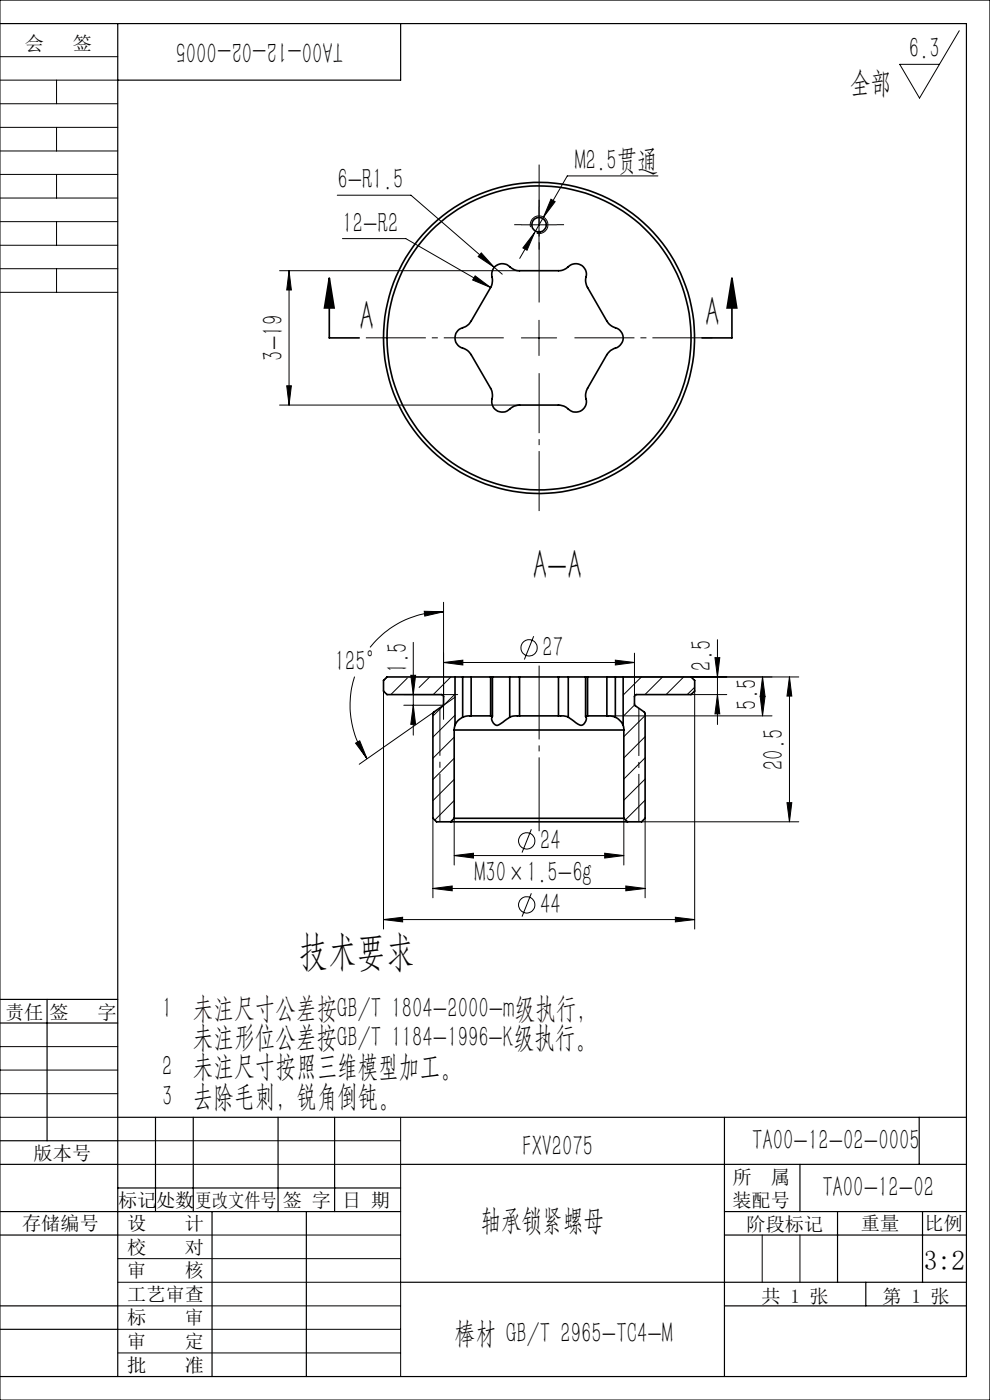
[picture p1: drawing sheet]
<svg xmlns="http://www.w3.org/2000/svg" width="210mm" height="297mm" viewBox="0 0 210 297" stroke-linecap="round" stroke-linejoin="round" font-family="sans-serif">
<g fill="none" stroke="#000" stroke-width=".35">
<path d="M69.9 59l1 6.3h-2.1zM69.9 59v12.7h6.3M105 56.6a2.47 2.47 0 0 1 3.6 .3l1.3 .5h8.6a4.2 4.2 0 0 0 2.7-1.3 2.35 2.35 0 0 1 2.6 .6 2.35 2.35 0 0 1 .4 2.6l.3 1.4 4.2 7.4a4.1 4.1 0 0 0 2.5 1.7 2.26 2.26 0 0 1 .9 2.4 2.26 2.26 0 0 1-1.9 1.7l-.7 .5-.8 .8-4.1 7.2a3.9 3.9 0 0 0-.2 3 2.35 2.35 0 0 1-1.8 2 2.35 2.35 0 0 1-2.5-1l-1.4-.5h-8.5a4.2 4.2 0 0 0-2.7 1.3 2.34 2.34 0 0 1-2.6-.5 2.34 2.34 0 0 1-.4-2.6l-.1-.9-.3-.8-4.2-7.2a4.2 4.2 0 0 0-2.5-1.7 2.35 2.35 0 0 1-.8-2.5 2.35 2.35 0 0 1 2.1-1.7l.7-.5 .5-.7 4.2-7.1a3.6 3.6 0 0 0 .2-2.7l.1-.7zM114 49.2h.7M155.3 59l1 6.3h-2.1zM155.3 59v12.7h-6.4M96.3 154.9h36M96.3 154.9v18.7M96.5 153.9l-.2 1M96.5 143.6h1.6M96.5 143.6h-14.4l-.7 .8v2.2l.7 .8h11.6l.4 .3v1.9l-2.1 1.5-.2 .3v22.2l.8 .7h3M96.5 143.6v10.3"/>
<path d="M98.1 152.1a2.98 2.98 0 0 0-1.6 1.8M98.1 143.6h1.8M98.1 143.6v8.5M99.9 151.9h-.9l-.9 .2M99.9 143.6h4.2M99.9 143.6v8.3M99.9 151.9h4.2M104.1 151.9h.3a1.42 1.42 0 0 0 1.2 2l2.5-1.8M104.1 143.6h.4M104.1 143.6v8.3M104.5 143.6h3.6M104.5 143.6v8.3"/>
<path d="M108.1 143.6h2.1M108.1 143.6v8.5M110.2 151.9h-1.3l-.8 .2M110.2 143.6h8.3M110.2 151.9h8.3M110.2 143.6v8.3M118.5 151.9h1.1l.9 .2M118.5 143.6h2M118.5 143.6v8.3M120.5 143.6h3.7M120.5 143.6v8.5M124.2 143.6h.4"/>
<path d="M124.2 143.6v8.3M124.6 151.9h-.4a1.3 1.3 0 0 1-1.2 1.9l-2.5-1.7M124.6 143.6h4.1M124.6 151.9h4.1M124.6 143.6v8.3M128.7 151.9h.8l1 .2M128.7 143.6h1.8M128.7 143.6v8.3M130.5 152.1a3.7 3.7 0 0 1 1.7 1.8M130.5 143.6h1.7M130.5 143.6v8.5M132.2 153.9l.1 1"/>
<path d="M132.2 143.6h14.4l.8 .8v2.2l-.8 .8h-11.7l-.3 .3 .1 2 2.1 1.6v22.3l-.7 .7h-3M132.2 143.6v10.3M132.3 154.9v18.7M95.6 174.3h37.5M96.3 173.6h36M96.3 173.6l-.7 .7M132.3 173.6l.8 .7"/>
<circle cx="114.3" cy="47.7" r="1.55"/>
<circle cx="114.3" cy="71.7" r="32.2"/>
<circle cx="114.4" cy="71.7" r="33"/>
</g>
<g fill="none" stroke="#000" stroke-width=".21">
<path d="M0 12h25M0 17h25M0 0h210v297h-210zM12 17v5M203.5 6.5l-8.4 14.3-4.2-7.2h8.4M0 22h25M0 27h25M0 32h25M0 37h25M12 27v5M12 37v5M139.6 37.3h-19.3l-6.9 12"/>
<path d="M0 42h25M0 47h25M0 52h25M0 57h25M12 47v5M12 57v5M59.3 57.4h50.9M61.3 57.4v28.5M61.3 57.4l.5 4.1h-1zM71.5 41.4h15.7l17.6 15.3M72.6 50.6h13.5l18 10.4M100.8 58.5l3.3 2.5-3.8-1.6z"/>
<path d="M102.1 53.7l2.7 3-3.4-2.3zM104.8 56.7l1.7 1.5M110.6 47.7h7.5M112.5 48.2a1.88 1.88 0 0 1 1.7-2.4 1.88 1.88 0 0 1 2 2.1 1.88 1.88 0 0 1-2.4 1.6M113.4 49.3l-1.6 3.8-.9-.5zM113.4 49.3l-3.2 5.5M114.3 44v7.4M116.9 42.3l.9 .5-2.5 3.3zM0 62h25M110.6 71.7h7.5M114.3 67.9v7.5M59.3 85.9h50.9"/>
<path d="M60.8 81.8h1l-.5 4.1zM87.7 136.3v19.7M90 129.7l4.1 .1-4 .9zM94.1 129.8a19.7 19.7 0 0 0-15.6 7.5M94.1 127.8v20M113.2 135l-2 4.9M134.6 138.6v9.2M151.7 139.5h1l-.5 4.1zM152.2 135.7v18M75.2 143.5a19.7 19.7 0 0 0 2.7 17.5M75.4 157.7l.9-.5 1.6 3.8zM81.4 146.6v50.5"/>
<path d="M82.2 143.6l-.8 .8M85.7 147.4h11.4M85.7 149.6h8.4M86.4 143.9l-3.5 3.5M87.1 143.3h1.1l-.5 4.1zM87.7 149.6l.5 4.1h-1.1zM91.2 143.6l-2.3 2.2M92 151.1l-15.8 11M94.1 140.5l4.1-.5v1.1zM94.1 140.5h40.5M94.1 149.4v3.2M95.6 143.6l-3.7 3.8"/>
<path d="M96.3 156.4l-4.5 4.5M96.5 147.2l-4.7 4.7M96.5 151.7l-4.7 4.7M96.6 147.9l-2.7 1.9M128.7 143.6h40.7M128.7 151.9h35.1M130.5 140l4.1 .5-4.1 .6zM134.6 149.5l-2.4 2.5M136.1 143.6l-3.9 3.9M136.8 151.8l-4.5 4.5M136.8 156.3l-4.5 4.5M140.5 143.6l-3.7 3.8"/>
<path d="M145 143.6l-3.7 3.8M146.6 147.4h7.6M147.4 145.8l-1.6 1.6M147.4 146.6v50.5M152.2 147.4l.5 4h-1zM161.3 147.8h1l-.6 4.1zM161.7 143.6v8.3M161.7 143.6l.6 4.1h-1zM167.5 143.6l.5 4.1h-1.1zM167.5 143.6v30.7M91.8 173.6v16.9M96.3 173.6v9.9"/>
<path d="M96.3 160.9l-4.5 4.5M96.3 165.3l-4.5 4.6M96.3 169.8l-4.1 4.2M112.7 175.9l-2 5M132.3 173.6v9.9M136.1 174.3h33.3M136.8 173.6v16.9M136.8 160.8l-4.5 4.5M136.8 165.3l-4.5 4.5M136.8 169.8l-4.1 4.1M166.9 170.3h1.1l-.5 4zM81.4 195.1l4-.5v1z"/>
<path d="M81.4 195.1h66M91.8 188.5l4.1-.5v1zM91.8 188.5h45M96.3 181.5l4.1-.5v1zM96.3 181.5h36M112.7 189.5l-2 4.9M128.3 181l4 .5-4 .5zM132.8 188l4 .5-4 .5zM143.3 194.6l4.1 .5-4.1 .5zM0 227h25M0 222h25M0 237h25"/>
<path d="M0 232h25M85 237v55M25 242h60M25 247h60M25 272h60M25 277h60M25 267h60M25 262h60M161.7 262v10M169.7 262v10M25 282h60M25 287h60"/>
<path d="M153.7 292h.1"/>
<circle cx="112.2" cy="137.4" r="1.73"/>
<circle cx="111.7" cy="178.4" r="1.74"/>
<circle cx="111.7" cy="191.9" r="1.73"/>
</g>
<path d="M114.4 176.3v-35.1" fill="none" stroke="#000" stroke-width=".21" stroke-dasharray="30.5 1.3 1.3 1.3" stroke-dashoffset="14.8" stroke-linecap="butt"/>
<path d="M93.3 150.1v24.2M135.5 150.2v24.1" fill="none" stroke="#000" stroke-width=".21" stroke-dasharray="30.5 1.3 1.3 1.3" stroke-dashoffset="20.3" stroke-linecap="butt"/>
<path d="M106.9 71.7h-29.3M114.4 64.2v-29.3M114.4 79.2v29.2M121.9 71.7h29.2" fill="none" stroke="#000" stroke-width=".21" stroke-dasharray="30.5 1.3 1.3 1.3" stroke-dashoffset="17.8" stroke-linecap="butt"/>
<path d="M110.6 47.7h-1.5M114.4 43.9v-1.5M114.4 51.4v1.6M118.1 47.7h1.5" fill="none" stroke="#000" stroke-width=".21" stroke-dasharray="30.5 1.3 1.3 1.3" stroke-linecap="butt"/>
<g fill="none" stroke="#000" stroke-width=".25">
<path d="M0 5h205v287h-205M25 5v287M85 5v12h-60M0 212h25M0 217h25M10 212v30M25 237h180M33 237v20M41 237v20M59 237v20M71 237v20M153.7 237v55"/>
<path d="M195 237v10M0 247h25M0 242h25M0 257h85M25 252h60M45 257v35M65 257v35M85 247h120M153.7 257h51.3M169.7 247v10M177.7 257v15M195.7 257v15"/>
<path d="M0 262h25M0 277h25M85 272h120M153.7 262h51.3M153.7 277h51.3M183.7 272v5M0 282h25"/>
</g>
<g fill="#000">
<path d="M61.3 57.4l.5 4.1h-1zM60.8 81.8h1l-.5 4.1z"/>
<path d="M113.4 49.3l-2.5 3.3 .9 .5zM116.9 42.3l-1.6 3.8 2.5-3.3zM102.1 53.7l-.7 .7 3.4 2.3zM100.8 58.5l-.5 .9 3.8 1.6z"/>
<path d="M155.3 59l1 6.3h-2.1zM69.9 59l1 6.3h-2.1z"/>
<path d="M87.1 143.3h1.1l-.5 4.1zM87.7 149.6l.5 4.1h-1.1z"/>
<path d="M151.7 139.5h1l-.5 4.1zM152.2 147.4l.5 4h-1zM167.5 143.6l.5 4.1h-1.1zM166.9 170.3h1.1l-.5 4z"/>
<path d="M161.7 143.6l.6 4.1h-1zM161.3 147.8h1l-.6 4.1z"/>
<path d="M81.4 195.1l4-.5v1zM143.3 194.6l4.1 .5-4.1 .5zM94.1 140.5l4.1-.5v1.1zM130.5 140l4.1 .5-4.1 .6zM90 129.7l4.1 .1-4 .9zM75.4 157.7l.9-.5 1.6 3.8z"/>
<path d="M91.8 188.5l4.1-.5v1zM132.8 188l4 .5-4 .5zM96.3 181.5l4.1-.5v1zM128.3 181l4 .5-4 .5z"/>
</g>
<g font-size="8.8">
<text x="76.2" y="70">A</text>
<text x="149.6" y="69.2">A</text>
<text x="113" y="122.8">A-A</text>
<text x="63.5" y="204.7">技术要求</text>
</g>
<g font-size="6.3">
<text x="72.8" y="9" transform="rotate(-180 72.8 9)">TA00-12-02-0005</text>
<text x="192.8" y="12.4">6.3</text>
<text x="180.4" y="19.5">全部</text>
<text x="71.6" y="40.2">6-R1.5</text>
<text x="121.9" y="36.1">M2.5贯通</text>
<text x="72.7" y="49.3">12-R2</text>
<text x="60.1" y="76.5" transform="rotate(-90 60.1 76.5)">3-19</text>
<text x="71" y="142.3">125°</text>
<text x="86.4" y="142.8" transform="rotate(-90 86.4 142.8)">1.5</text>
<text x="115.1" y="139.3">27</text>
<text x="150.9" y="142.3" transform="rotate(-90 150.9 142.3)">2.5</text>
<text x="160.5" y="150.5" transform="rotate(-90 160.5 150.5)">5.5</text>
<text x="166.2" y="163.3" transform="rotate(-90 166.2 163.3)">20.5</text>
<text x="114.6" y="180.2">24</text>
<text x="100.6" y="187.2">M30×1.5-6g</text>
<text x="114.6" y="193.8">44</text>
<text x="34.4" y="215.9">1 未注尺寸公差按GB/T 1804-2000-m级执行，</text>
<text x="40.9" y="222.1">未注形位公差按GB/T 1184-1996-K级执行。</text>
<text x="34.4" y="228.4">2 未注尺寸按照三维模型加工。</text>
<text x="34.4" y="234.6">3 去除毛刺，锐角倒钝。</text>
<text x="110.8" y="245.3">FXV2075</text>
<text x="159.6" y="243.9">TA00-12-02-0005</text>
<text x="174.4" y="254">TA00-12-02</text>
<text x="101.9" y="261">轴承锁紧螺母</text>
<text x="96.5" y="284.8">棒材 GB/T 2965-TC4-M</text>
</g>
<text font-size="5.8" x="196" y="269.4">3:2</text>
<g font-size="4.1">
<text x="5.3" y="10.6">会</text>
<text x="15.4" y="10.6">签</text>
<text x="1.1" y="216.1">责任</text>
<text x="10.5" y="216.1">签</text>
<text x="20.7" y="216.1">字</text>
<text x="7.1" y="246.1">版本号</text>
<text x="155.4" y="251.1">所</text>
<text x="163.5" y="251.1">属</text>
<text x="25.1" y="256.1">标记</text>
<text x="33.1" y="256.1">处数</text>
<text x="41.5" y="256.1">更改文件号</text>
<text x="60" y="256.1">签 字</text>
<text x="72.6" y="256.1">日 期</text>
<text x="155.4" y="256.1">装配号</text>
<text x="4.7" y="260.9">存储编号</text>
<text x="27" y="260.9">设</text>
<text x="39.2" y="260.9">计</text>
<text x="158.4" y="261.1">阶段标记</text>
<text x="182.6" y="261">重量</text>
<text x="196.1" y="260.9">比例</text>
<text x="27" y="266.1">校</text>
<text x="39.2" y="266.1">对</text>
<text x="27" y="270.9">审</text>
<text x="39.2" y="270.9">核</text>
<text x="27" y="276">工艺审查</text>
<text x="27" y="280.9">标</text>
<text x="39.2" y="280.9">审</text>
<text x="161.6" y="276.4">共 1 张</text>
<text x="187.2" y="276.4">第 1 张</text>
<text x="27" y="286">审</text>
<text x="39.2" y="286">定</text>
<text x="27" y="291">批</text>
<text x="39.2" y="291">准</text>
</g>
</svg>
